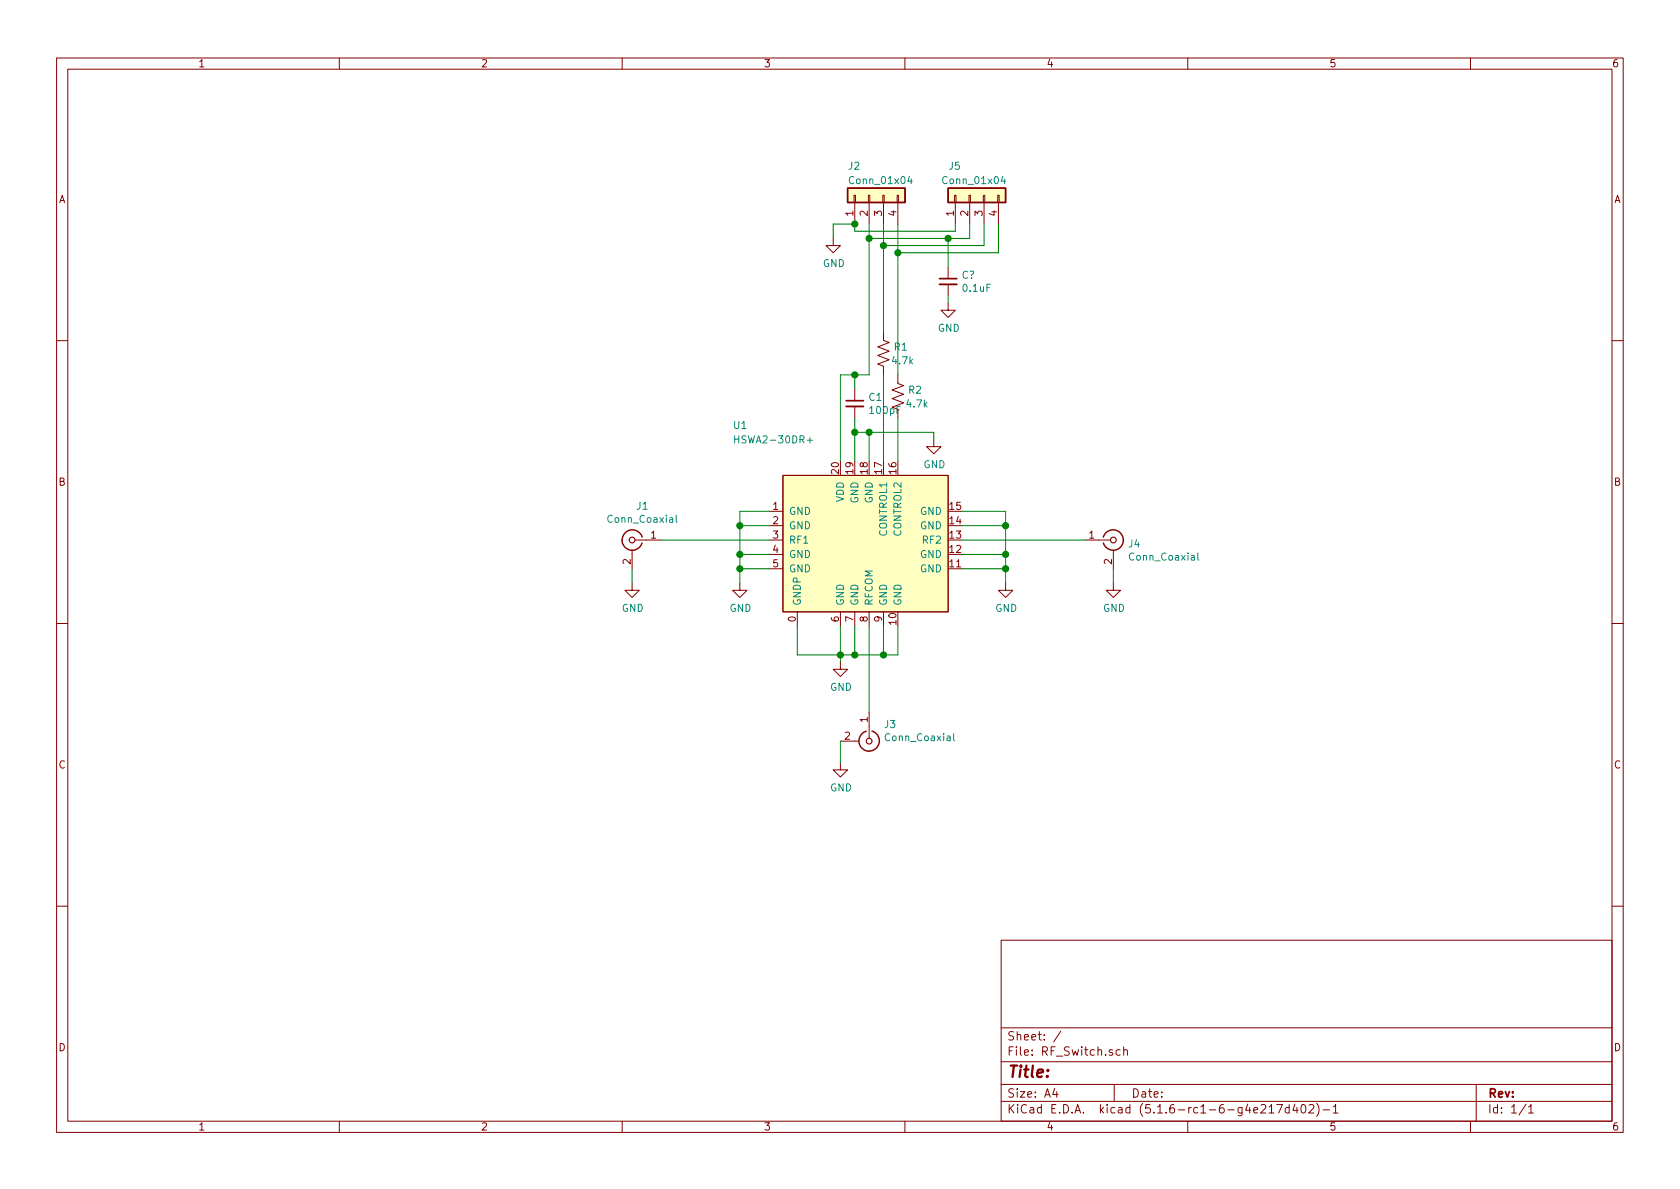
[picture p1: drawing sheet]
EESchema Schematic File Version 4
EELAYER 30 0
EELAYER END
$Descr A4 11693 8268
encoding utf-8
Sheet 1 1
Title ""
Date ""
Rev ""
Comp ""
Comment1 ""
Comment2 ""
Comment3 ""
Comment4 ""
$EndDescr
$Comp
L LSR_SCH_LIB:HSWA2-30DR+ U1
U 1 1
P 6000 3700
F 0 "U1" H 5100 4450 50  0000 L CNN
F 1 "HSWA2-30DR+" H 5100 4350 50  0000 L CNN
F 2 "lib_fp:HSWA2-30DR+" H 5400 3950 50  0001 C CNN
F 3 "" H 5400 3950 50  0001 C CNN
	1    6000 3700
	1    0    0    -1  
$EndComp
$Comp
L Connector:Conn_Coaxial J4
U 1 1
P 7750 3750
F 0 "J4" H 7850 3725 50  0000 L CNN
F 1 "Conn_Coaxial" H 7850 3634 50  0000 L CNN
F 2 "lib_fp:SMA_Taoglas_Limited_Narrow_EdgeMount" H 7750 3750 50  0001 C CNN
F 3 " ~" H 7750 3750 50  0001 C CNN
F 4 "931-1175-ND" H 7750 3750 50  0001 C CNN "Digikey Part Number"
	1    7750 3750
	1    0    0    -1  
$EndComp
$Comp
L Connector:Conn_Coaxial J3
U 1 1
P 6050 5150
F 0 "J3" V 5932 5250 50  0000 L CNN
F 1 "Conn_Coaxial" V 6023 5250 50  0000 L CNN
F 2 "lib_fp:SMA_Plug_Linx_Technologies_EdgeMount_CONSMA013.062" H 6050 5150 50  0001 C CNN
F 3 " ~" H 6050 5150 50  0001 C CNN
F 4 "CONSMA013.062-ND" V 6050 5150 50  0001 C CNN "Digikey Part Number"
	1    6050 5150
	0    1    1    0   
$EndComp
$Comp
L Connector:Conn_Coaxial J1
U 1 1
P 4400 3750
F 0 "J1" H 4328 3988 50  0000 C CNN
F 1 "Conn_Coaxial" H 4328 3897 50  0000 C CNN
F 2 "lib_fp:SMA_Taoglas_Limited_Narrow_EdgeMount" H 4400 3750 50  0001 C CNN
F 3 " ~" H 4400 3750 50  0001 C CNN
F 4 "931-1175-ND" H 4400 3750 50  0001 C CNN "Digikey Part Number"
	1    4400 3750
	-1   0    0    -1  
$EndComp
$Comp
L power:GND #PWR0101
U 1 1
P 5850 4600
F 0 "#PWR0101" H 5850 4350 50  0001 C CNN
F 1 "GND" H 5855 4427 50  0000 C CNN
F 2 "" H 5850 4600 50  0001 C CNN
F 3 "" H 5850 4600 50  0001 C CNN
	1    5850 4600
	1    0    0    -1  
$EndComp
Wire Wire Line
	5350 3550 5150 3550
Wire Wire Line
	5150 3550 5150 3650
Wire Wire Line
	5150 3950 5350 3950
Wire Wire Line
	5350 3850 5150 3850
Connection ~ 5150 3850
Wire Wire Line
	5150 3850 5150 3950
Wire Wire Line
	5350 3650 5150 3650
Connection ~ 5150 3650
Wire Wire Line
	5150 3650 5150 3850
Wire Wire Line
	5850 4350 5850 4550
Wire Wire Line
	5850 4550 5950 4550
Wire Wire Line
	6250 4550 6250 4350
Wire Wire Line
	6150 4350 6150 4550
Connection ~ 6150 4550
Wire Wire Line
	6150 4550 6250 4550
Wire Wire Line
	5950 4350 5950 4550
Connection ~ 5950 4550
Wire Wire Line
	5950 4550 6150 4550
Wire Wire Line
	6700 3950 7000 3950
Wire Wire Line
	7000 3950 7000 3850
Wire Wire Line
	7000 3550 6700 3550
Wire Wire Line
	6700 3650 7000 3650
Connection ~ 7000 3650
Wire Wire Line
	7000 3650 7000 3550
Wire Wire Line
	6700 3850 7000 3850
Connection ~ 7000 3850
Wire Wire Line
	7000 3850 7000 3650
Wire Wire Line
	5950 3000 6050 3000
Wire Wire Line
	6050 3000 6050 3200
Wire Wire Line
	6250 1550 6250 1750
Wire Wire Line
	5850 4600 5850 4550
Connection ~ 5850 4550
$Comp
L power:GND #PWR0102
U 1 1
P 5150 4050
F 0 "#PWR0102" H 5150 3800 50  0001 C CNN
F 1 "GND" H 5155 3877 50  0000 C CNN
F 2 "" H 5150 4050 50  0001 C CNN
F 3 "" H 5150 4050 50  0001 C CNN
	1    5150 4050
	1    0    0    -1  
$EndComp
$Comp
L power:GND #PWR0103
U 1 1
P 7000 4050
F 0 "#PWR0103" H 7000 3800 50  0001 C CNN
F 1 "GND" H 7005 3877 50  0000 C CNN
F 2 "" H 7000 4050 50  0001 C CNN
F 3 "" H 7000 4050 50  0001 C CNN
	1    7000 4050
	1    0    0    -1  
$EndComp
$Comp
L power:GND #PWR0104
U 1 1
P 6500 3050
F 0 "#PWR0104" H 6500 2800 50  0001 C CNN
F 1 "GND" H 6505 2877 50  0000 C CNN
F 2 "" H 6500 3050 50  0001 C CNN
F 3 "" H 6500 3050 50  0001 C CNN
	1    6500 3050
	1    0    0    -1  
$EndComp
Wire Wire Line
	6500 3050 6500 3000
Wire Wire Line
	6500 3000 6050 3000
Connection ~ 6050 3000
Wire Wire Line
	7000 3950 7000 4050
Connection ~ 7000 3950
Wire Wire Line
	5150 4050 5150 3950
Connection ~ 5150 3950
Wire Wire Line
	4600 3750 5350 3750
Wire Wire Line
	6700 3750 7550 3750
Wire Wire Line
	6050 4350 6050 4950
$Comp
L power:GND #PWR0105
U 1 1
P 5850 5300
F 0 "#PWR0105" H 5850 5050 50  0001 C CNN
F 1 "GND" H 5855 5127 50  0000 C CNN
F 2 "" H 5850 5300 50  0001 C CNN
F 3 "" H 5850 5300 50  0001 C CNN
	1    5850 5300
	1    0    0    -1  
$EndComp
$Comp
L power:GND #PWR0106
U 1 1
P 7750 4050
F 0 "#PWR0106" H 7750 3800 50  0001 C CNN
F 1 "GND" H 7755 3877 50  0000 C CNN
F 2 "" H 7750 4050 50  0001 C CNN
F 3 "" H 7750 4050 50  0001 C CNN
	1    7750 4050
	1    0    0    -1  
$EndComp
$Comp
L power:GND #PWR0107
U 1 1
P 4400 4050
F 0 "#PWR0107" H 4400 3800 50  0001 C CNN
F 1 "GND" H 4405 3877 50  0000 C CNN
F 2 "" H 4400 4050 50  0001 C CNN
F 3 "" H 4400 4050 50  0001 C CNN
	1    4400 4050
	1    0    0    -1  
$EndComp
Wire Wire Line
	4400 4050 4400 3950
Wire Wire Line
	7750 4050 7750 3950
Wire Wire Line
	5850 5150 5850 5300
$Comp
L Connector_Generic:Conn_01x04 J2
U 1 1
P 6050 1350
F 0 "J2" V 6250 1500 50  0000 R CNN
F 1 "Conn_01x04" V 6150 1500 50  0000 R CNN
F 2 "lib_fp:Header 4 Keyed RT Angle" H 6050 1350 50  0001 C CNN
F 3 "~" H 6050 1350 50  0001 C CNN
	1    6050 1350
	0    -1   -1   0   
$EndComp
$Comp
L power:GND #PWR0108
U 1 1
P 5800 1650
F 0 "#PWR0108" H 5800 1400 50  0001 C CNN
F 1 "GND" H 5805 1477 50  0000 C CNN
F 2 "" H 5800 1650 50  0001 C CNN
F 3 "" H 5800 1650 50  0001 C CNN
	1    5800 1650
	1    0    0    -1  
$EndComp
Wire Wire Line
	5800 1650 5800 1550
Wire Wire Line
	5800 1550 5950 1550
Wire Wire Line
	5550 4350 5550 4550
Wire Wire Line
	5550 4550 5850 4550
$Comp
L Connector_Generic:Conn_01x04 J5
U 1 1
P 6750 1350
F 0 "J5" V 6950 1500 50  0000 R CNN
F 1 "Conn_01x04" V 6850 1550 50  0000 R CNN
F 2 "lib_fp:Header 4 Keyed RT Angle" H 6750 1350 50  0001 C CNN
F 3 "~" H 6750 1350 50  0001 C CNN
	1    6750 1350
	0    -1   -1   0   
$EndComp
Wire Wire Line
	6650 1550 6650 1600
Wire Wire Line
	6650 1600 5950 1600
Wire Wire Line
	5950 1600 5950 1550
Connection ~ 5950 1550
Wire Wire Line
	6750 1550 6750 1650
Wire Wire Line
	6750 1650 6600 1650
Connection ~ 6050 1650
Wire Wire Line
	6050 1650 6050 1550
Wire Wire Line
	6850 1550 6850 1700
Wire Wire Line
	6850 1700 6150 1700
Wire Wire Line
	6150 1700 6150 1550
Wire Wire Line
	6950 1550 6950 1750
Wire Wire Line
	6950 1750 6250 1750
$Comp
L Device:R_US R2
U 1 1
P 6250 2750
F 0 "R2" H 6318 2796 50  0000 L CNN
F 1 "4.7k" H 6300 2700 50  0000 L CNN
F 2 "Resistor_SMD:R_0603_1608Metric" V 6290 2740 50  0001 C CNN
F 3 "~" H 6250 2750 50  0001 C CNN
	1    6250 2750
	1    0    0    -1  
$EndComp
$Comp
L Device:R_US R1
U 1 1
P 6150 2450
F 0 "R1" H 6218 2496 50  0000 L CNN
F 1 "4.7k" H 6200 2400 50  0000 L CNN
F 2 "Resistor_SMD:R_0603_1608Metric" V 6190 2440 50  0001 C CNN
F 3 "~" H 6150 2450 50  0001 C CNN
	1    6150 2450
	1    0    0    -1  
$EndComp
Wire Wire Line
	6250 3200 6250 2900
Wire Wire Line
	6150 2600 6150 3200
Wire Wire Line
	6050 2600 5950 2600
Wire Wire Line
	5850 2600 5850 3200
Wire Wire Line
	6050 1650 6050 2600
$Comp
L LSR_SCH_LIB:C_Small C1
U 1 1
P 5950 2800
F 0 "C1" H 6042 2846 50  0000 L CNN
F 1 "100pF" H 6042 2755 50  0000 L CNN
F 2 "Capacitor_SMD:C_0603_1608Metric" H 5950 2800 50  0001 C CNN
F 3 "~" H 5950 2800 50  0001 C CNN
	1    5950 2800
	1    0    0    -1  
$EndComp
Wire Wire Line
	5950 2700 5950 2600
Connection ~ 5950 2600
Wire Wire Line
	5950 2600 5850 2600
Wire Wire Line
	5950 2900 5950 3000
Connection ~ 5950 3000
Wire Wire Line
	5950 3000 5950 3200
Connection ~ 6250 1750
Wire Wire Line
	6250 1750 6250 2600
Connection ~ 6150 1700
Wire Wire Line
	6150 1700 6150 2300
$Comp
L LSR_SCH_LIB:C_Small C?
U 1 1
P 6600 1950
F 0 "C?" H 6692 1996 50  0000 L CNN
F 1 "0.1uF" H 6692 1905 50  0000 L CNN
F 2 "Capacitor_SMD:C_0603_1608Metric" H 6600 1950 50  0001 C CNN
F 3 "~" H 6600 1950 50  0001 C CNN
	1    6600 1950
	1    0    0    -1  
$EndComp
$Comp
L power:GND #PWR?
U 1 1
P 6600 2100
F 0 "#PWR?" H 6600 1850 50  0001 C CNN
F 1 "GND" H 6605 1927 50  0000 C CNN
F 2 "" H 6600 2100 50  0001 C CNN
F 3 "" H 6600 2100 50  0001 C CNN
	1    6600 2100
	1    0    0    -1  
$EndComp
Wire Wire Line
	6600 2100 6600 2050
Wire Wire Line
	6600 1850 6600 1650
Connection ~ 6600 1650
Wire Wire Line
	6600 1650 6050 1650
$EndSCHEMATC
